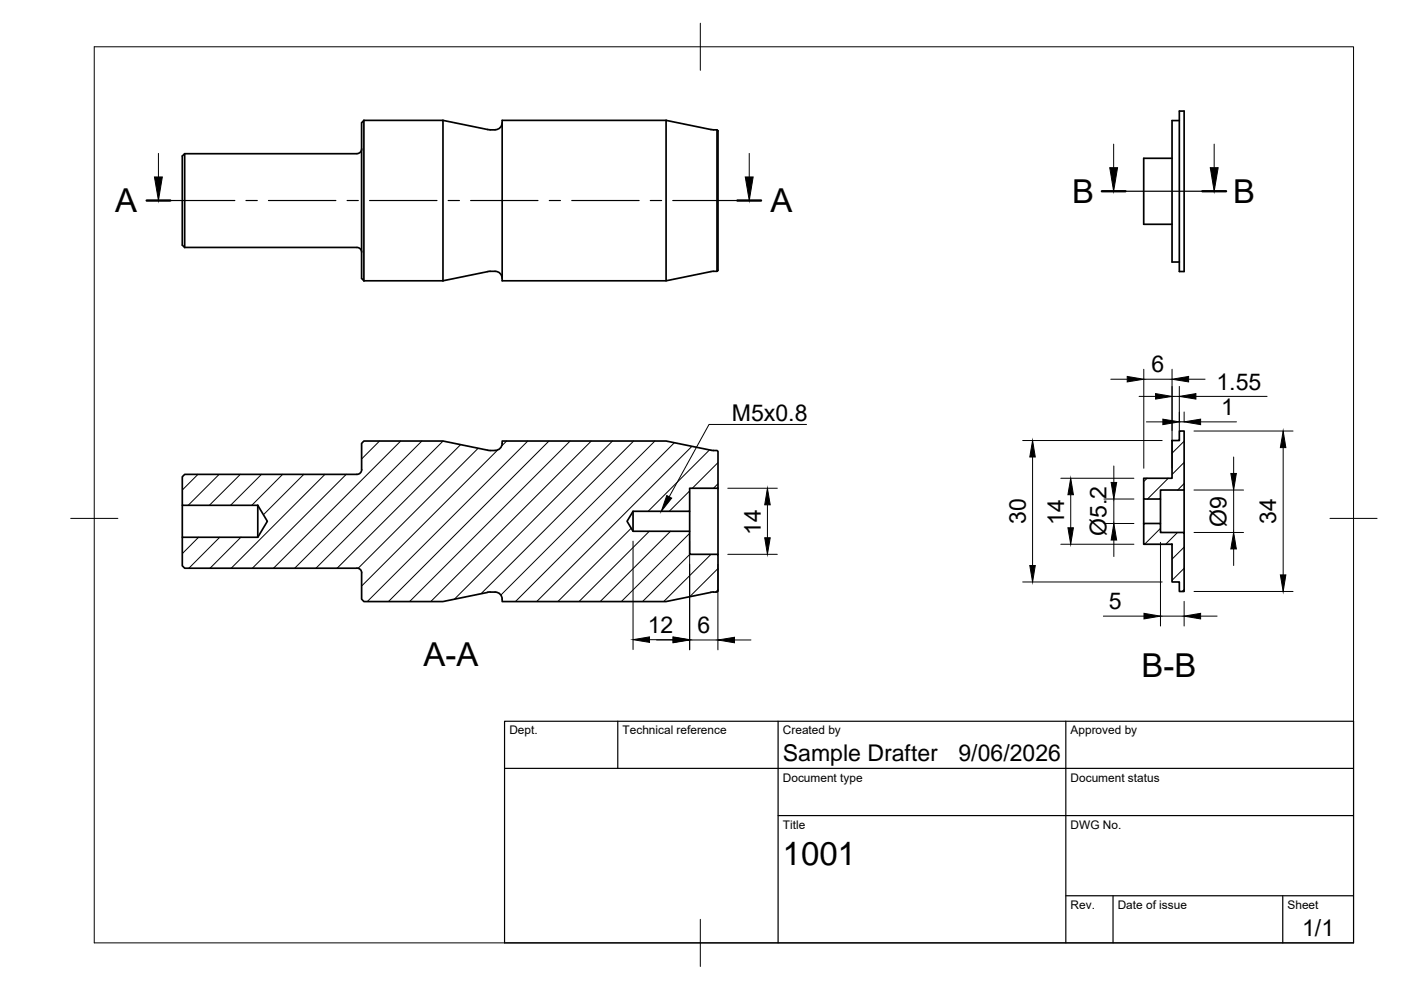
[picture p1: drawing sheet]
<svg xmlns="http://www.w3.org/2000/svg" width="297mm" height="210mm" viewBox="0 0 297 210" stroke-linecap="round" stroke-linejoin="round" font-family="sans-serif">
<!-- layer: Visible -->
<g fill="none" stroke="#000" stroke-width=".36">
<path d="M39.2 32.6l-.5 .5v18.9l.5 .5M39.2 32.6v19.9M39.2 32.6h36.5M76.7 31.6a1.01 1.01 0 0 1-1 1M77.2 25.5l-.5 .5v33l.5 .5M77.2 25.5v34M77.2 25.5h16.7M93.9 25.5v34M93.9 25.5l10 2M103.9 27.5h1.1M106.5 26a1.49 1.49 0 0 1-1.5 1.5M141.2 25.5l9.5 2h1.3l.2 .2v29.6l-.2 .2"/>
<path d="M141.2 25.5h-34.7v34h34.7l9.7-2h1.1M141.2 25.5v34M152 27.5v30M248.5 33.6h-6v14h6M250 25.6h-1.5v30h1.5M250 23.6h1.1v34h-1.1zM39.2 52.5h36.5a1.01 1.01 0 0 1 1 1M77.2 59.5h16.7M103.9 57.5h1.1M103.9 57.5l-10 2M105 57.5a1.49 1.49 0 0 1 1.5 1.5M76.7 99.6a1.01 1.01 0 0 1-1 1h-36.5l-.5 .5v6h16"/>
<path d="M103.9 95.5h1.1M103.9 95.5l-10-2h-16.7l-.5 .5v5.6M105 95.5a1.59 1.59 0 0 0 1.5-2h34.7l9.5 2h1.3l.2 .2v7.8h-6v4.9h-12l-1.3 2.1 1.3 2.1h12v4.9h6v7.8l-.2 .2-1.3 .1M250 91.4h1.1v12.5h-5.1v1.9h-3.5v-4.4h6v-8h1.5zM38.7 107.1v6.8M54.7 107.1l2 3.4-2 3.4h-16v6.1l.5 .5h36.5M54.7 107.1v6.8M134.2 108.4v4.2M146.2 108.4v4.2M152.2 103.5v14M242.5 111h3.5v1.9h5.1v12.5h-1.1v-2h-1.5v-8h-6zM242.5 105.8v5.2"/>
<path d="M246 105.8v5.2M251.1 103.9v9M75.7 120.5a1.01 1.01 0 0 1 1 1M76.7 121.5v5.5l.5 .5h16.7l9.5-1.9M103.9 125.5h1.1M103.9 125.5l-.5 .1M105 125.5a1.49 1.49 0 0 1 1.5 1.5M150.7 125.6l-9.5 1.9h-34.7v-.5"/>
</g>
<!-- layer: BORDER -->
<path d="M20 9.9h267v190h-267zM148.5 4.9v10M15 109.9h10M282 109.9h10M148.5 194.9v10" fill="none" stroke="#000" stroke-width=".21"/>
<!-- layer: TITLEBLOCK -->
<path d="M107 152.9h180v47h-180zM131 152.9v10M165 152.9v47M226 152.9v47M107 162.9h180M165 172.9h122M226 189.9h61M236 189.9v10M272 189.9v10" fill="none" stroke="#000" stroke-width=".25"/>
<!-- layer: Hatching -->
<g fill="none" stroke="#000" stroke-width=".21">
<path d="M80.5 93.5l-3.8 3.8M84.9 93.5l-26.9 27M89.4 93.5l-26.9 27M93.9 93.5l-26.9 27M97.6 94.3l-26.1 26.2M101.4 95.1l-25.5 25.4M105.5 95.4l-28.8 28.9M107.4 93.5l-1 1M111.9 93.5l-34 34M116.4 93.5l-34 34M120.9 93.5l-34 34M125.3 93.5l-33.9 34"/>
<path d="M129.8 93.5l-33.4 33.5M134.3 93.5l-32.3 32.4M138.8 93.5l-32.6 32.7M143 93.9l-33.7 33.6M146.7 94.7l-32.9 32.8M150.4 95.4l-13 13M152.2 98.1l-5.4 5.4M251.1 93.5l-2.6 2.6M251.1 98l-2.6 2.6M42 100.6l-3.3 3.3M42.1 113.9l-3.4 3.5M46.5 100.6l-6.6 6.5"/>
<path d="M46.6 113.9l-6.6 6.6M50.9 100.6l-6.5 6.5M51.1 113.9l-6.6 6.6M55.4 100.6l-6.5 6.5M59.9 100.6l-6.5 6.5M64.4 100.6l-8.5 8.5M68.9 100.6l-19.9 19.9M73.4 100.6l-19.9 19.9M133.8 112l-15.5 15.5M137.7 112.6l-14.9 14.9M142.2 112.6l-14.9 14.9M146.2 104.1l-4.3 4.3"/>
<path d="M146.2 113.1l-14.4 14.4M146.3 117.5l-10.1 10M150.7 117.5l-10 10M152.2 102.6l-.9 .9M242.6 111l-.1 .1M243.2 101.4l-.7 .7M246 112l-3.3 3.4M247.7 101.4l-4.4 4.4M249.7 112.9l-2.5 2.5M251.1 102.5l-1.4 1.4M251.1 116l-2.6 2.5M152.2 120.6l-5.9 5.9"/>
<path d="M152.2 125l-.5 .5M251.1 120.5l-2.6 2.5M251.1 125l-.5 .4"/>
</g>
<!-- layer: Section Lines -->
<path d="M31.1 42.5h5M156.3 42.5h5.1M233.6 40.5h5M254.9 40.5h5" fill="none" stroke="#000" stroke-width=".51"/>
<path d="M36.1 42.5h13.7M52.2 42.5h2.3M56.9 42.5h14.3M73.6 42.5h2.4M78.4 42.5h14.2M95 42.5h2.4M99.8 42.5h14.3M116.5 42.5h2.3M121.2 42.5h14.3M137.9 42.5h2.4M142.6 42.5h13.7M238.6 40.5h16.3" fill="none" stroke="#000" stroke-width=".25"/>
<path d="M33.6 32.5v5M158.9 32.5v5M236.1 30.6v5M257.4 30.6v5" fill="none" stroke="#000" stroke-width=".21"/>
<path d="M32.7 37.5h1.7l-.8 5zM158 37.5h1.7l-.8 5zM235.3 35.6h1.6l-.8 4.9zM256.6 35.6h1.7l-.9 4.9z" fill="#000" stroke="#000" stroke-width=".21"/>
<!-- layer: FD_Dimensions -->
<g fill="none" stroke="#000" stroke-width=".21">
<path d="M242.5 78.3v21M248.5 78.3v21M216.8 93.4h29.6M218.9 96.9v23M235.5 80.4h3.5M236.2 98.8v3.5M241.5 84h3.5M242.5 80.4h6M243.1 89.4h3.4M248.5 84h1.5M250 81.9v9.4M250 89.4h1.1"/>
<path d="M251.1 87.3v2M252 80.4h3.5M253.2 91.4h21M253.6 84h15M254.6 89.4h7.5M261.6 96.9v3.5M272.1 94.9v27M134.2 114.7v23M146.2 114.7v23.1M152.2 119.6v18.2M154.3 103.5h10.5M154.3 117.5h10.5"/>
<path d="M162.7 107v7M224.9 101.4h15.5M224.9 115.4h15.5M227 104.9v7M234.1 111h6.3M234.1 105.8h6.3M236.2 105.8v5.2M236.2 114.5v3.5M246 115v17.7M253.2 103.9h10.5M253.2 112.9h10.5M261.6 103.9v9"/>
<path d="M261.6 116.4v3.5M137.7 135.6h5M139.2 135.7h3.5M146.2 135.7h6M155.7 135.7h3.5M216.8 123.4h29.6M233.9 130.6h8.6M246 130.6h5.1M251.1 127.5v5.2M253.2 125.4h21M254.6 130.6h3.4"/>
</g>
<g fill="#000" stroke="#000" stroke-width=".21">
<path d="M239 79.8l3.5 .6-3.5 .6zM248.5 80.4l3.5-.6v1.2zM218.9 93.4l.6 3.5h-1.2zM245 83.5l3.5 .5-3.5 .6zM246.5 88.9l3.5 .5-3.5 .6zM250 84l3.6-.5v1.1zM251.1 89.4l3.5-.5v1.1zM272.1 91.4l.5 3.5h-1.1zM162.7 103.5l.6 3.5h-1.2zM162.1 114h1.2l-.6 3.5zM218.3 119.9h1.2l-.6 3.5zM227 101.4l.6 3.5h-1.2z"/>
<path d="M226.4 111.9h1.2l-.6 3.5zM236.2 111l.5 3.5h-1.1zM235.6 102.3h1.1l-.5 3.5zM261 100.4h1.1l-.5 3.5zM261.6 112.9l.5 3.5h-1.1zM134.2 135.6l3.5-.6v1.2zM142.7 135l3.5 .6-3.5 .6zM142.7 135.1l3.5 .6-3.5 .6zM152.2 135.7l3.5-.6v1.2zM242.5 130l3.5 .6-3.5 .6zM251.1 130.6l3.5-.6v1.2zM271.5 121.9h1.1l-.5 3.5z"/>
</g>
<!-- layer: Hole Notes -->
<path d="M141.4 105.1l1 .5-2.2 2.8z" fill="#000" stroke="#000" stroke-width=".21"/>
<path d="M171 90h-20.7l-8.4 15.3" fill="none" stroke="#000" stroke-width=".21"/>
<g font-size="7">
<text x="24.4" y="45">A</text>
<text x="163.3" y="45">A</text>
<text x="227.3" y="43">B</text>
<text x="261.4" y="43">B</text>
<text x="89.8" y="141.2">A-A</text>
<text x="242" y="143.6">B-B</text>
<text x="166" y="183.4">1001</text>
</g>
<g font-size="4.9">
<text x="244.2" y="78.9">6</text>
<text x="257.9" y="82.6">1.55</text>
<text x="155.2" y="89.3">M5x0.8</text>
<text x="258.9" y="88">1</text>
<text x="161.3" y="113.4" transform="rotate(-90 161.3 113.4)">14</text>
<text x="217.5" y="111.1" transform="rotate(-90 217.5 111.1)">30</text>
<text x="225.6" y="111.3" transform="rotate(-90 225.6 111.3)">14</text>
<text x="234.6" y="113.7" transform="rotate(-90 234.6 113.7)">Ø5.2</text>
<text x="260" y="111.6" transform="rotate(-90 260 111.6)">Ø9</text>
<text x="270.6" y="111.1" transform="rotate(-90 270.6 111.1)">34</text>
<text x="235.1" y="129.2">5</text>
<text x="137.4" y="134.2">12</text>
<text x="147.9" y="134.2">6</text>
<text x="166" y="161.4">Sample Drafter</text>
<text x="203.2" y="161.4">9/06/2026</text>
<text x="276.1" y="198.6">1/1</text>
</g>
<g font-size="2.5">
<text x="108" y="155.7">Dept.</text>
<text x="132" y="155.7">Technical reference</text>
<text x="166" y="155.7">Created by</text>
<text x="227" y="155.7">Approved by</text>
<text x="166" y="165.7">Document type</text>
<text x="227" y="165.7">Document status</text>
<text x="166" y="175.7">Title</text>
<text x="227" y="175.7">DWG No.</text>
<text x="227" y="192.7">Rev.</text>
<text x="237" y="192.7">Date of issue</text>
<text x="273" y="192.7">Sheet</text>
</g>
</svg>
